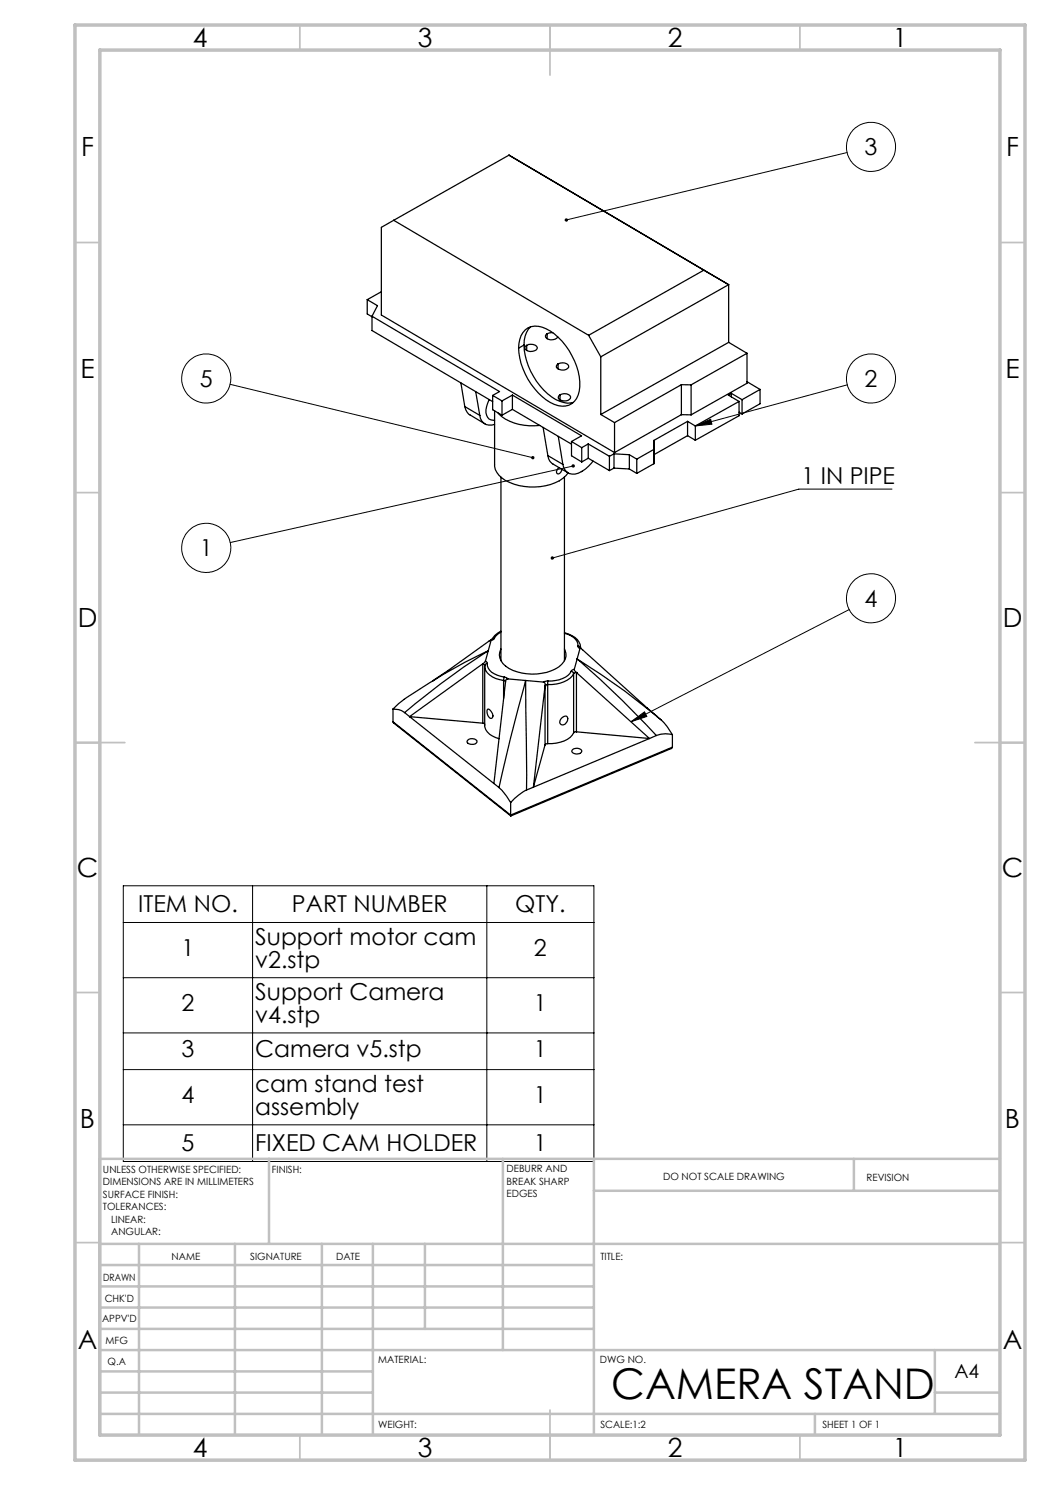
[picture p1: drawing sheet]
<svg xmlns="http://www.w3.org/2000/svg" width="210mm" height="297mm" viewBox="0 0 210 297" stroke-linecap="round" stroke-linejoin="round" font-family="sans-serif">
<g fill="none" stroke="#000" stroke-width=".2">
<path d="M169.4 30.5l-56.1 13.5M46 76.9l60.6 14.6M169.4 77l-30.3 8.2M114.7 93.2l-68.7 15.3M139.1 85.2l3-1.3 .3 .9zM178.4 97.8h-18.6l-49.3 13.8M169.8 121.9l-43.6 22.5M126.2 144.4l2.7-2 .5 .9zM24.7 177.2h94.1v55.1h-94.1zM50.5 177.2v55.1M97.4 177.2v55.1M24.7 184.5h94.1"/>
<path d="M24.7 195.5h94.1M24.7 206.6h94.1M24.7 213.9h94.1M24.7 225h94.1"/>
<circle cx="174.2" cy="29.4" r="4.9"/>
<circle cx="41.3" cy="75.7" r="4.9"/>
<circle cx="174.2" cy="75.7" r="4.9"/>
<circle cx="41.3" cy="109.6" r="4.9"/>
<circle cx="174.2" cy="119.7" r="4.9"/>
</g>
<g fill="none" stroke="#c0c0c0" stroke-width=".35">
<path d="M60 5v5M110 5v10M160 5v5M15 48.5h5M200 48.5h5M15 98.5h5M200 98.5h5M15 148.5h10M195 148.5h10M15 198.5h5M200 198.5h5M15 248.5h5"/>
<path d="M200 248.5h5M60 287v5M110 282v10M160 287v5"/>
</g>
<g fill="none" stroke="#c0c0c0" stroke-width=".5">
<path d="M53.8 231.8v17M100.6 231.8v38.2M118.8 231.8v55.2M118.8 238.2h81.2M170.8 231.8v6.4M200 231.8h-180v55.2M20 248.8h180M20 257.3h98.8M20 253h98.8M27.8 248.8v38.2M47 248.8v38.2M64.4 248.8v38.2"/>
<path d="M74.6 248.8v38.2M85 248.8v17M20 265.8h98.8M20 261.5h98.8M20 278.5h54.6M20 274.3h54.6M20 270h180M187 278.5h13M187 270v12.8M20 282.8h180M163 282.8v4.2"/>
</g>
<path d="M15 5h190v287h-190zM20 10h180v277h-180z" fill="none" stroke="#c0c0c0" stroke-width=".7"/>
<path d="M113 43.8l-.1 .3 .4-.1-.4 .1a.34 .34 0 0 0 .5 .2 .34 .34 0 0 0 .1-.6 .34 .34 0 0 0-.5 .1zM139.1 85.2l3-1.3 .3 .9zM126.2 144.4l2.7-2 .5 .9zM106.3 91.3a.34 .34 0 0 0 .1 .6 .34 .34 0 0 0 .5-.3l-.3-.1 .3 .1a.34 .34 0 0 0-.2-.4 .34 .34 0 0 0-.4 .1zM114.4 93a.34 .34 0 0 0 .2 .5 .34 .34 0 0 0 .4-.4l-.3 .1 .3-.1a.34 .34 0 0 0-.3-.2 .34 .34 0 0 0-.3 .1zM110.2 111.4l-.1 .3 .4-.1-.4 .1a.34 .34 0 0 0 .5 .2 .34 .34 0 0 0 .1-.5 .34 .34 0 0 0-.5 0z" fill="#000"/>
<g fill="none" stroke="#000" stroke-width=".25">
<path d="M101.8 31l-23.1 13.1M101.8 31l39 23M101.8 31l43.9 25.9M73.4 59.9l2.1 1.2-1.1 2.1M73.4 59.9v2.9l1 .6M76.3 58.3l-2.9 1.6M78.7 44.1l-2.4 1.4v17.5l46.6 27.5M78.7 44.1l39 23M140.8 54l4.9 2.9M140.8 54l-23.1 13.1M145.7 56.9l-25.5 14.5M145.7 56.9v11.6"/>
<path d="M74.4 63.2l25.5 15.1-1.4 .8M74.4 63.2v2.9l24.1 14.2M92.2 76.6l.8 4.7M95.1 78.3l.9 4.8M97.9 79.9a3.2 3.2 0 0 0-.1 3.9l1.1 .2M98.5 79.1l1.9 1.1M98.5 79.1v2.8l1.9 1.1M102.5 79l13.8 8.2-2 1.1M102.5 79l-2.1 1.2M102.5 79v2.9M104.8 69a13.9 13.9 0 0 0 6.3 10.9 5.2 5.2 0 0 0 3.6 .6M104.8 69l-1.1 .6"/>
<path d="M105.1 66a3.7 3.7 0 0 1 4.1-.2 13.4 13.4 0 0 1 6.8 11.5 3.5 3.5 0 0 1-4.3 3.8 11.3 11.3 0 0 1-6.6-6.3 9.6 9.6 0 0 1-.9-7.7zM105.1 69.3a1.64 1.64 0 0 1 2.4 .2 1.4 1.4 0 0 1-2.3 .5l-.2-.5zM105.3 69.1v1M106.1 65.4a4.6 4.6 0 0 0-1.3 3.6M109.4 66.7l-.3 .5a1.44 1.44 0 0 0 2.4 .2M109.4 66.7v1.1M110.6 66.5l-1.2 .2M111.4 73a1.6 1.6 0 0 1 2.3 .2 1.23 1.23 0 0 1-1.8 .7l-.6-.4zM111.6 72.8v1M111.8 79.2a1.6 1.6 0 0 1 2.3 .2 1.25 1.25 0 0 1-1.8 .7l-.6-.4zM112 78.9v1.1M117.7 67.1l2.5 4.3"/>
<path d="M120.2 71.4v11.5M136.3 76.9l1.9 .1M136.3 76.9l-13.4 7.6M136.3 76.9v6M138.2 77v6M145.7 68.5l-25.5 14.4M145.7 68.5l3.7 2.2M146.3 78.7l2.1 1.2M146.3 78.7l-.6 .3 2.1 1.3M146.3 78.7v.7M148.4 79.9v2.9M149.4 70.7l-11.2 6.3"/>
<path d="M149.4 70.7v6l-11.2 6.3M149.4 76.3l2.6 1.6M152 77.9l-3.6 2M152 77.9v2.8l-3.6 2.1M93 81.3a2.33 2.33 0 0 0 1 1.7l3 1.8M93 81.3l3 1.8M96 83.1a2.09 2.09 0 0 0 2.9 1.8M98.9 82.2v10.8a3.8 3.8 0 0 0 2.2 3.1 11.6 11.6 0 0 0 11.5-.4l1-1.1-3-1.8a2.07 2.07 0 0 1-1-1.7M99.6 82.6a9.8 9.8 0 0 0 8.4 2.5M100.2 95.4v36.7M100.4 80.2v2.8M102.5 81.9l11.8 6.9"/>
<path d="M102.5 81.9l-2.1 1.1M108.6 85.5l1 5.6M109.6 91.1l3 1.8M111.7 87.3l.9 5.6M111.8 93.5a.7 .7 0 0 0-.5 .6 .7 .7 0 0 0 .3 .7l.5-.3 .3-.7M112.9 95.4v36.7M114.3 88.3l2 1.2M114.3 88.3v2.9l2 1.2M116.3 89.5v2.9M117.7 88.8l4.2 2.5M117.7 88.8l-1.4 .7M117.7 88.8v2.8"/>
<path d="M117.7 91.6l4.2 2.5M117.7 91.6l-1.4 .8M118.6 92.2a5.4 5.4 0 0 1-4.2 2.6 2.08 2.08 0 0 1-1.8-1.9M120.2 82.9l2.7 1.6M121.9 91.3v2.8M122.8 90.8l3.1 .1M122.8 90.8l-.9 .5M122.8 90.8v2.8M122.8 93.6l3.1 .2M122.8 93.6l-.9 .5M122.9 84.5v6M125.9 90.9l1.5 .9"/>
<path d="M125.9 90.9v2.9M125.9 93.8l1.5 .9M127.4 91.8v2.9M130.8 89.9l-3.4 1.9M136.3 82.9l-13.4 7.6M136.3 82.9l1.9 .1M137.5 84.3l1.6 .9M137.5 84.3l-6.7 3.8v4.6l-3.4 2M137.5 84.3v2.8M137.5 87.1l-6.7 3.8M137.5 87.1l1.6 .9M139.1 85.2v2.8"/>
<path d="M147.8 80.3l-8.7 4.9M147.8 80.3v2.8l-8.7 4.9M147.8 82.4l.6 .4M96.5 132.8h.1M96.5 132.8l-14.6 10.5M96.6 132.8l.4 .3M96.6 132.8v11.8M96.9 133.3v11.8a2.95 2.95 0 0 0 2.3 2.4l.6 .2M96.9 133.3a2.95 2.95 0 0 0 2.3 2.4l1.5 .4M97 133.1l-.1 .2M97.1 132.2l.3 .3 .1 .2M97.1 132.2l-.6 .6"/>
<path d="M97.5 132.7a2.48 2.48 0 0 0 1.9 2.3l1.5 .4M97.5 132.7l-.4 .1-.1 .3M97.6 130.2a141.1 141.1 0 0 0-16.7 12.3M97.6 130.2h-.1a86.6 86.6 0 0 0-10.9 6M97.6 130.2l-.5 2M98.2 128.1l-.4 .1a236.6 236.6 0 0 1-17 11.7l-2.2 1.9M98.2 128.1l-.6 2.1M98.4 127.9l-.3 .1M98.8 127.7l-.6 .4M98.8 127.7l-.4 .2M100.2 126.3h-.2a3.5 3.5 0 0 0-1.6 1.6M100.2 129.8a2.85 2.85 0 0 0 1.6 3.9 10.3 10.3 0 0 0 10-.3 2.69 2.69 0 0 0 1.1-3.6"/>
<path d="M100.2 126.4l-.7 .5-.7 .8M100.7 136.1l.4 .3M100.7 136.1v3.6M100.9 135.4l.7 .4M100.9 135.4l-.2 .7M101.1 136.4l-2.3 20.3M101.6 135.8l-.4 .1-.1 .5M101.6 135.8l7.1 .6M108.7 136.4l.3 .3v.5M109 137.2h.1M109 137.2l-2.3 20.2M109 137.2v11.8"/>
<path d="M109.5 136.9l-.5 .3M109.5 136.9v11.8M109.6 136.2l-.9 .2M109.6 136.2l-.1 .7M112.9 126.6a3.5 3.5 0 0 1 3.2 3M112.9 126.7a2.95 2.95 0 0 1 2.7 2.5M114.2 134.3a5 5 0 0 1-4.6 1.9M114.2 134.3l.4 .1 .1 .3M114.7 134.7a5.5 5.5 0 0 1-5.2 2.2M114.7 134.7v11.9M114.9 133.8l-.7 .5M114.9 133.8l.4 .7"/>
<path d="M115.3 134.5h.1M115.3 134.5l-.6 .2M115.3 134.5l14.6 13.2M115.3 134.5v11.9M115.4 131.8l.2 .1a184.1 184.1 0 0 1 15.7 15.2M115.4 131.8a132.5 132.5 0 0 1 16.8 12.1M115.4 131.8l-.5 2M115.6 129.2l.3 .1 .3 .4M115.6 129.2l.1 .3 .3 .2M116 129.7l.1-.1 .4 .4 12.9 11.6M116 129.7l-.6 2.1M116.1 129.5v.1"/>
<path d="M78.6 141.8l1.1 .1 1.2 .6M78.6 144.4l.2 .2 23.4 18.6M78.6 144.4l23.5 18.6M78.6 141.8v2.6M80.9 142.5l1 .8M81.9 143.3l17.9 14.2M81.9 143.3l14.7 1.3M93.6 148a1.36 1.36 0 0 1 1.8 .2 .96 .96 0 0 1-1.5 .6l-.5-.4zM96.6 144.6l.3 .3M97.6 141.8a1.41 1.41 0 0 1 .8 1.8 .86 .86 0 0 1-1-.9v-.6zM99.8 157.5l1.5 1.7 .8 1.3M99.8 157.5a357.9 357.9 0 0 1 5-20.1l.3-1.3 .2 21.9"/>
<path d="M105.3 158l-.2 .1a11.8 11.8 0 0 0-3 2.4M106.7 157.4l-1.4 .6M109 149l-2.3 8.4M109.5 148.7l-.5 .3M112.3 143.7l.2-.2a.61 .61 0 0 1 1 0 1.15 1.15 0 0 1-1.3 1.4 .75 .75 0 0 1 .1-1.2zM114.5 149.9a1.32 1.32 0 0 1 1.8 .2 1.04 1.04 0 0 1-1.8 .5l-.1-.2zM114.7 146.6a5.4 5.4 0 0 1-5.2 2.1M115.3 146.4l-.6 .2M115.3 146.4l14.6 1.3M129.4 141.6l2 1.7M129.9 147.7l-23.2 9.7M131.3 147.1l-1.4 .6"/>
<path d="M131.4 143.4a9.8 9.8 0 0 1 3.1 3.5M134.5 146.9a5.1 5.1 0 0 0-3.2 .2M134.5 149.4l-.2 .3-32.1 13.5M134.5 146.9v2.5M134.5 149.4l-32.4 13.6M102.1 163l.1 .2M102.1 160.5v2.5"/>
</g>
<text font-size="8.5" x="122.3" y="279.7">CAMERA STAND</text>
<g font-size="5.3">
<text x="38.5" y="9.5">4</text>
<text x="83.5" y="9.5">3</text>
<text x="133.6" y="9.5">2</text>
<text x="178.6" y="9.5">1</text>
<text x="16.2" y="31.2">F</text>
<text x="201.2" y="31.2">F</text>
<text x="16.1" y="75.5">E</text>
<text x="201.1" y="75.5">E</text>
<text x="15.5" y="125.5">D</text>
<text x="200.5" y="125.5">D</text>
<text x="15.4" y="175.5">C</text>
<text x="200.4" y="175.5">C</text>
<text x="16" y="225.5">B</text>
<text x="201" y="225.5">B</text>
<text x="15.5" y="269.7">A</text>
<text x="200.5" y="269.7">A</text>
<text x="38.5" y="291.5">4</text>
<text x="83.5" y="291.5">3</text>
<text x="133.6" y="291.5">2</text>
<text x="178.6" y="291.5">1</text>
</g>
<g font-size="4.7">
<text x="172.9" y="31.1">3</text>
<text x="40" y="77.4">5</text>
<text x="172.9" y="77.4">2</text>
<text x="160.3" y="96.8">1 IN PIPE</text>
<text x="40" y="111.3">1</text>
<text x="172.9" y="121.3">4</text>
<text x="27.6" y="182.5">ITEM NO.</text>
<text x="58.4" y="182.5">PART NUMBER</text>
<text x="103" y="182.5">QTY.</text>
<text x="36.3" y="191.2">1</text>
<text x="51" y="189">Support motor cam</text>
<text x="106.8" y="191.2">2</text>
<text x="51" y="193.5">v2.stp</text>
<text x="36.3" y="202.3">2</text>
<text x="51" y="200">Support Camera</text>
<text x="106.8" y="202.3">1</text>
<text x="51" y="204.6">v4.stp</text>
<text x="36.3" y="211.5">3</text>
<text x="51" y="211.5">Camera v5.stp</text>
<text x="106.8" y="211.5">1</text>
<text x="36.3" y="220.7">4</text>
<text x="51" y="218.4">cam stand test</text>
<text x="106.8" y="220.7">1</text>
<text x="51" y="222.9">assembly</text>
<text x="36.3" y="230.3">5</text>
<text x="51" y="230.3">FIXED CAM HOLDER</text>
<text x="106.8" y="230.3">1</text>
</g>
<text font-size="3.9" x="190.9" y="275.5">A4</text>
<g font-size="2">
<text x="20.6" y="234.6">UNLESS OTHERWISE SPECIFIED:</text>
<text x="20.6" y="237.1">DIMENSIONS ARE IN MILLIMETERS</text>
<text x="20.6" y="239.6">SURFACE FINISH:</text>
<text x="54.4" y="234.6">FINISH:</text>
<text x="101.3" y="234.5">DEBURR AND</text>
<text x="101.3" y="237">BREAK SHARP</text>
<text x="101.3" y="239.5">EDGES</text>
<text x="132.6" y="236">DO NOT SCALE DRAWING</text>
<text x="173.3" y="236.2">REVISION</text>
<text x="20.6" y="242.1">TOLERANCES:</text>
<text x="22.2" y="244.6">LINEAR:</text>
<text x="22.2" y="247.1">ANGULAR:</text>
<text x="34.3" y="252">NAME</text>
<text x="50" y="251.9">SIGNATURE</text>
<text x="67.2" y="251.9">DATE</text>
<text x="120.1" y="251.9">TITLE:</text>
<text x="20.6" y="256.1">DRAWN</text>
<text x="20.9" y="260.3">CHK'D</text>
<text x="20.4" y="264.4">APPV'D</text>
<text x="21.1" y="268.8">MFG</text>
<text x="21.5" y="273">Q.A</text>
<text x="75.6" y="272.5">MATERIAL:</text>
<text x="120" y="272.5">DWG NO.</text>
<text x="75.6" y="285.5">WEIGHT:</text>
<text x="120.1" y="285.6">SCALE:1:2</text>
<text x="164.5" y="285.6">SHEET 1 OF 1</text>
</g>
</svg>
